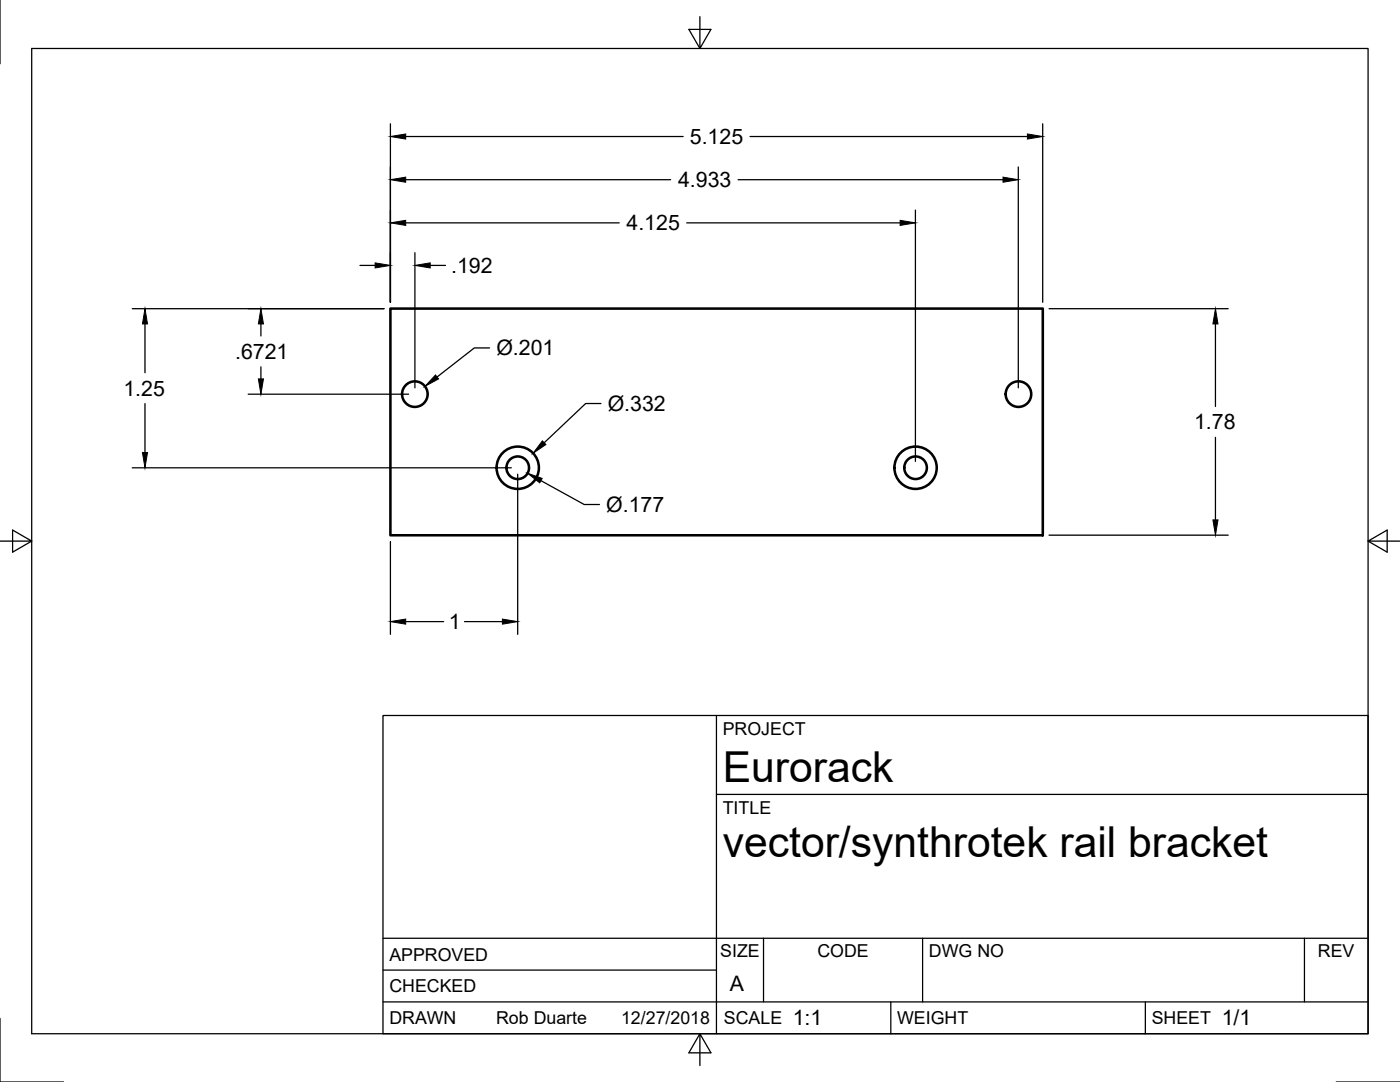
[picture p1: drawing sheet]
<svg xmlns="http://www.w3.org/2000/svg" width="279mm" height="216mm" viewBox="0 0 279 216" stroke-linecap="round" stroke-linejoin="round" font-family="sans-serif">
<!-- layer: Visible -->
<g fill="none" stroke="#000" stroke-width=".51">
<path d="M77.9 61.6h130.2v45.2h-130.2z"/>
<circle cx="82.8" cy="78.6" r="2.55"/>
<circle cx="203.3" cy="78.6" r="2.55"/>
<circle cx="103.3" cy="93.3" r="2.25"/>
<circle cx="103.3" cy="93.3" r="4.2"/>
<circle cx="182.7" cy="93.3" r="2.25"/>
<circle cx="182.7" cy="93.3" r="4.2"/>
</g>
<!-- layer: Border -->
<path d="M0 0v12.7M6.3 9.7h266.7v196.6h-266.7zM139.7 3.3v6.4l2.2-3.8h-4.4l2.2 3.8M0 108h6.3l-3.8-2.2v4.4l3.8-2.2M273 108l3.8 2.2v-4.4l-3.8 2.2h6.4M0 203.2v12.7h12.7M139.7 206.3l-2.2 3.8h4.4l-2.2-3.8v6.3M266.7 215.9h12.7" fill="none" stroke="#000" stroke-width=".25"/>
<!-- layer: Titleblock -->
<path d="M76.4 142.8h196.6v63.5h-196.6zM143 158.5h130M143 142.8v63.5M76.4 199.9h196.6M76.4 193.6h66.6M76.4 187.2h196.6M152.4 187.2v12.7M177.8 199.9v6.4M184.1 187.2v12.7M228.6 199.9v6.4M260.3 187.2v12.7" fill="none" stroke="#000" stroke-width=".25"/>
<!-- layer: Dimensions -->
<g fill="none" stroke="#000" stroke-width=".25">
<path d="M77.9 24.7v35.6M81 27.2h55.3M81 35.9h52.8M147.3 35.9h52.9M149.7 27.2h55.3M203.2 33.3v44.1M208.1 24.7v35.6M71.8 53h3.1M81 44.5h42.6M82.8 50.4v27M85.9 53h3M137.1 44.5h42.5"/>
<path d="M182.7 41.9v50.2M26.4 61.6h50.2M28.9 64.6v9.8M49.5 78.7h32M52.1 64.6v2.4M52.1 73.2v2.4M97.7 69.4h-3l-7.5 5.8M209.4 61.6h35.7M242.6 64.6v16.5M26.4 93.3h75.6M28.9 80.5v9.8M103.3 94.6v32"/>
<path d="M107.9 95.9l8.7 4.8h3M119.9 80.5h-3l-8.3 7.8M242.6 87.3v16.4M77.9 108.1v18.5M209.4 106.8h35.7M81 124h7.5M92.7 124h7.6"/>
</g>
<g fill="#000" stroke="#000" stroke-width=".2">
<path d="M77.9 27.2l3.1-.5v1zM77.9 35.9l3.1-.6v1.1zM200.2 35.3l3 .6-3 .5zM205 26.7l3.1 .5-3.1 .5zM74.9 52.5l3 .5-3 .5zM77.9 44.5l3.1-.5v1zM82.8 53l3.1-.5v1zM179.6 44l3.1 .5-3.1 .5zM28.9 61.6l.5 3h-1zM52.1 61.6l.5 3h-1zM51.6 75.6h1l-.5 3.1zM86.9 74.8l.6 .8-2.7 1.5z"/>
<path d="M242.6 61.6l.5 3h-1zM28.4 90.3h1l-.5 3zM105.3 94.4l2.9 1.1-.5 .9zM108.2 88l.7 .7-2.5 1.7zM242.1 103.7h1l-.5 3.1zM77.9 124l3.1-.5v1zM100.3 123.5l3 .5-3 .5z"/>
</g>
<g font-size="8.5">
<text x="144.3" y="156">Eurorack</text>
<text x="144.3" y="171">vector/synthrotek rail bracket</text>
</g>
<g font-size="4.3">
<text x="137.7" y="28.7">5.125</text>
<text x="135.3" y="37.4">4.933</text>
<text x="125" y="46">4.125</text>
<text x="90" y="54.5">.192</text>
<text x="46.9" y="71.6">.6721</text>
<text x="99.1" y="70.9">Ø.201</text>
<text x="24.6" y="79">1.25</text>
<text x="121.3" y="82">Ø.332</text>
<text x="238.3" y="85.7">1.78</text>
<text x="121" y="102.1">Ø.177</text>
<text x="89.6" y="125.6">1</text>
<text x="145.7" y="197.7">A</text>
<text x="158.2" y="204.6">1:1</text>
<text x="243.8" y="204.6">1/1</text>
</g>
<g font-size="3.5">
<text x="144.3" y="146.6">PROJECT</text>
<text x="144.3" y="162.3">TITLE</text>
<text x="77.7" y="191.7">APPROVED</text>
<text x="143.7" y="191">SIZE</text>
<text x="163.1" y="191">CODE</text>
<text x="185.4" y="191">DWG NO</text>
<text x="263" y="191">REV</text>
<text x="77.7" y="198">CHECKED</text>
<text x="77.7" y="204.4">DRAWN</text>
<text x="99" y="204.4">Rob Duarte</text>
<text x="124" y="204.4">12/27/2018</text>
<text x="144.5" y="204.4">SCALE</text>
<text x="179" y="204.4">WEIGHT</text>
<text x="229.8" y="204.4">SHEET</text>
</g>
</svg>
